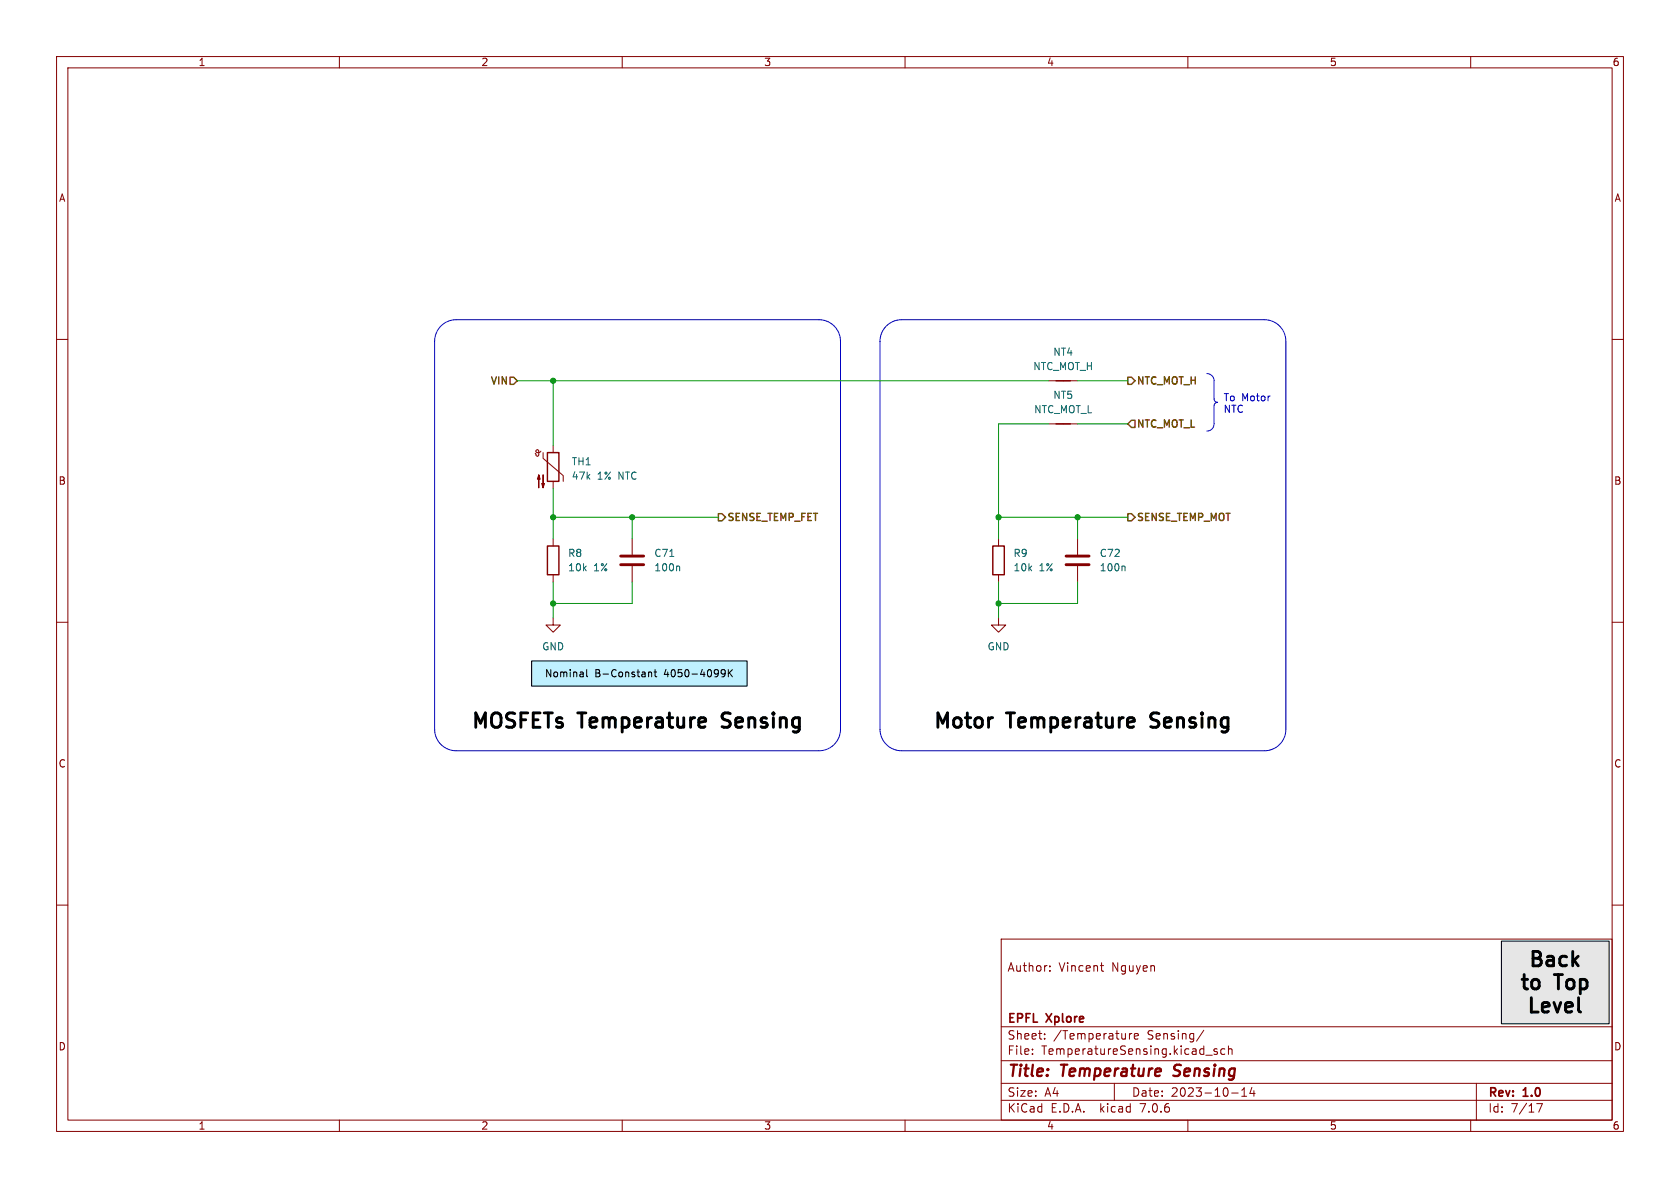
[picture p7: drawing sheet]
<svg xmlns="http://www.w3.org/2000/svg" width="297mm" height="210mm" viewBox="0 0 297 210" stroke-linecap="round" stroke-linejoin="round" font-family="sans-serif">
<g fill="none" stroke="#840000" stroke-width=".18">
<path d="M10 10h277v190h-277zM12 12h273v186h-273zM60 10v2M110 10v2M160 10v2M210 10v2M260 10v2M10 60h2M285 60h2M95.6 79.8l-.2 .2h-.3l-.3-.1v-.3l.2-.1 .2 .2v.7l-.1 .2h-.3l-.2-.5M97.8 78.7v1.3M185.4 67.3h5.1"/>
<path d="M185.4 74.9h5.1M96 80v1l3.6 3.1v1M97.8 85.1v1.3M97.8 95.3v1.2M111.8 95.3v2.7M176.5 95.3v1.2M190.5 95.3v2.7M10 110h2M97.8 109.2v1.3h1.3l-1.3 1.3-1.3-1.3h1.3M97.8 101.6v1.3M111.8 100.1v2.8M176.5 109.2v1.3h1.3l-1.3 1.3-1.2-1.3h1.2"/>
<path d="M176.5 101.6v1.3M190.5 100.1v2.8M285 110h2M10 160h2M285 160h2M177 166h108v32h-108zM185.6 171.6v.1M185.6 170.8v.1M194.5 170.7h.6M194.7 171.5l.4 .2M60 198v2M110 198v2"/>
<path d="M160 198v2M177 194.5h108M177 191.5h108M177 187.5h108M177 181.5h108M182.5 186.3v.1M182.5 185.5v.1M184.7 183.6v.1M184.7 182.8v.1M197 191.5v3M199.7 182.7v1M200.1 182.7l-.3 .1-.1 .2"/>
<path d="M200.5 183.2l.7-.1v-.3l-.5-.1-.2 .2 .1 .7h.6M210 198v2M212.8 182.1l-1.3 2M213.2 186.5h1.1M215.2 185.5l-.4-.1-.2 .2 .1 .2 .5 .2v.3h-.6M216.5 185.5l-.4-.1-.3 .3v.4l.2 .2h.5M217.2 185.5l.2-.1 .3 .1 .1 .9M217.2 184.9v1.5M217.7 193.2h1.2M219.5 193.8h.9M219.5 192.7l.5-.4v1.5M221.3 192.2l-.3 1.1h.9"/>
<path d="M221.7 192.8v1M260 198v2M261 191.5v6.5M271.7 195.1h1l-.7 1.5"/>
</g>
<path d="M207.4 190.1l.3 .1M207.7 188.4l-.1 .4v.2" fill="none" stroke="#840000" stroke-width=".4"/>
<path d="M265.4 166.4h19.1v14.6h-19.1z" fill="#e6e6e6" stroke="#e6e6e6" stroke-width=".18"/>
<path d="M94 116.8h38.1v4.5h-38.1z" fill="#bff0ff" stroke="#bff0ff" stroke-width=".18"/>
<path d="M109.7 99.8h4.1M109.7 98.3h4.1M188.5 99.8h4M188.5 98.3h4" fill="none" stroke="#840000" stroke-width=".51"/>
<path d="M118.4 98.4h.7M120 100.1l.2 .1v.7M198.7 100.1l.2 .1v.7" fill="none" stroke="#006464" stroke-width=".18"/>
<path d="M186.7 67.3h2.5M186.7 74.9h2.5M96.8 96.5h2v5.1h-2zM96.8 80h2v5.1h-2zM175.5 96.5h2v5.1h-2z" fill="none" stroke="#840000" stroke-width=".25"/>
<g fill="#840000" stroke="#840000" stroke-width=".18">
<path d="M95.2 83.9l.3 .8h-.5l.2-.8v2.3z"/>
<path d="M96 83.9v2.3l-.2-.7h.5l-.3 .7z"/>
</g>
<path d="M90.2 66.7h.6l.6 .6-.6 .6h-.6zM199.4 66.7h.6l.7 .6-.7 .6h-.6zM200 74.3h.7v1.3h-.7l-.6-.7zM127 90.8h.6l.7 .6-.7 .7h-.6zM199.4 90.8h.6l.7 .6-.7 .7h-.6z" fill="none" stroke="#725600" stroke-width=".25"/>
<path d="M94 116.8h38.1v4.5h-38.1zM103.7 118.4v1.1l.2 .1M114.7 118.8v.8M114.7 118.9l.1-.1 .3 .1 .1 .7M115.6 118.8h.5M115.8 118.4v1.1l.3 .1M127.7 118.4l.4 .1a.84 .84 0 0 1-.3 1.1h-.2M128.2 118.9l-.1 .2-.4 .1M128.8 118.4v1.2M128.9 118.9l.6 .7M129.5 118.4l-.7 .7M265.4 166.4h19.1v14.6h-19.1z" fill="none" stroke="#000" stroke-width=".18"/>
<path d="M78 57.6a3.8 3.8 0 0 1 2.6-1.1h64.2a3.8 3.8 0 0 1 3.8 3.8v68.6a3.8 3.8 0 0 1-3.8 3.8h-64.2a3.8 3.8 0 0 1-3.8-3.8v-68.6a3.8 3.8 0 0 1 1.2-2.7zM156.7 57.6a3.8 3.8 0 0 1 2.7-1.1h64.1a3.8 3.8 0 0 1 3.8 3.8v68.6a3.8 3.8 0 0 1-3.8 3.8h-64.1a3.8 3.8 0 0 1-3.8-3.8v-68.6a3.8 3.8 0 0 1 1.1-2.7zM213.4 66a1.27 1.27 0 0 1 1.2 1.3v3.2a.63 .63 0 0 0 .7 .6 .64 .64 0 0 0-.7 .7v3.1a1.28 1.28 0 0 1-1.2 1.3" fill="none" stroke="#0000c2" stroke-width=".18"/>
<g fill="none" stroke="#009600" stroke-width=".18">
<path d="M91.4 67.3h94M97.8 67.3v11.4M185.4 74.9h-8.9v20.4M190.5 67.3h8.9M190.5 74.9h8.9M97.8 91.4h29.2M97.8 86.4v8.9M111.8 91.4v3.9M176.5 91.4h22.9M190.5 91.4v3.9M97.8 102.9v6.3M111.8 102.9v3.8h-14"/>
<path d="M176.5 102.9v6.3M190.5 102.9v3.8h-14"/>
</g>
<g fill="#009600" stroke="#009600" stroke-width=".18">
<circle cx="97.8" cy="106.7" r=".46"/>
<circle cx="97.8" cy="91.4" r=".46"/>
<circle cx="97.8" cy="67.3" r=".46"/>
<circle cx="111.8" cy="91.4" r=".46"/>
<circle cx="190.5" cy="91.4" r=".46"/>
<circle cx="176.5" cy="91.4" r=".46"/>
<circle cx="176.5" cy="106.7" r=".46"/>
</g>
<g font-size="3.5">
<text x="83" y="128.9">MOSFETs</text>
<text x="102.4" y="128.9">Temperature</text>
<text x="128.7" y="128.9">Sensing</text>
<text x="164.7" y="128.9">Motor</text>
<text x="178.2" y="128.9">Temperature</text>
<text x="204.5" y="128.9">Sensing</text>
<text x="269.9" y="171.6">Back</text>
<text x="268.3" y="175.7">to</text>
<text x="269.6" y="179.8">Level</text>
<text x="275" y="175.7">Top</text>
</g>
<g font-size="2.8" fill="#840000">
<text x="178" y="190.9">Title:</text>
<text x="187.7" y="190.9">Temperature</text>
<text x="208.4" y="190.9">Sensing</text>
</g>
<g font-size="2.1" fill="#840000">
<text x="178" y="172">Author:</text>
<text x="187.2" y="172">Vincent</text>
<text x="196.6" y="172">Nguyen</text>
<text x="178" y="184">Sheet:</text>
<text x="178" y="181.2">EPFL</text>
<text x="185.1" y="181.2">Xplore</text>
<text x="186.2" y="184">/Temperature</text>
<text x="202.9" y="184">Sensing/</text>
<text x="178" y="186.7">File:</text>
<text x="184.1" y="186.7">TemperatureSensing.kicad_sch</text>
<text x="178" y="196.9">KiCad</text>
<text x="178" y="194.1">Size:</text>
<text x="184.7" y="194.1">A4</text>
<text x="185.7" y="196.9">E.D.A.</text>
<text x="194.6" y="196.9">kicad</text>
<text x="200" y="194.1">Date:</text>
<text x="201.8" y="196.9">7.0.6</text>
<text x="207" y="194.1">2023-10-14</text>
<text x="263" y="194.3">Rev:</text>
<text x="263" y="196.9">Id:</text>
<text x="267.1" y="196.9">7/17</text>
<text x="269.4" y="194.3">1.0</text>
</g>
<g font-size="1.8" fill="#840000">
<text x="35" y="11.9">1</text>
<text x="85" y="11.9">2</text>
<text x="135" y="11.9">3</text>
<text x="185" y="11.9">4</text>
<text x="235" y="11.9">5</text>
<text x="285" y="11.9">6</text>
<text x="10.3" y="35.9">A</text>
<text x="285.3" y="35.9">A</text>
<text x="10.3" y="85.9">B</text>
<text x="285.3" y="85.9">B</text>
<text x="10.3" y="135.9">C</text>
<text x="285.3" y="135.9">C</text>
<text x="10.3" y="185.9">D</text>
<text x="285.3" y="185.9">D</text>
<text x="35" y="199.9">1</text>
<text x="85" y="199.9">2</text>
<text x="135" y="199.9">3</text>
<text x="185" y="199.9">4</text>
<text x="235" y="199.9">5</text>
<text x="285" y="199.9">6</text>
</g>
<g font-size="1.8" fill="#006464">
<text x="182.6" y="65.6">NTC_MOT_H</text>
<text x="186.1" y="63.1">NT4</text>
<text x="186.1" y="70.7">NT5</text>
<text x="182.7" y="73.3">NTC_MOT_L</text>
<text x="101" y="82.5">TH1</text>
<text x="101" y="85">47k</text>
<text x="105.6" y="85">1%</text>
<text x="109.4" y="85">NTC</text>
<text x="100.3" y="98.7">R8</text>
<text x="100.3" y="101.2">10k</text>
<text x="105" y="101.2">1%</text>
<text x="115.6" y="101.2">100n</text>
<text x="115.6" y="98.7">C71</text>
<text x="179.1" y="98.7">R9</text>
<text x="179.1" y="101.2">10k</text>
<text x="183.7" y="101.2">1%</text>
<text x="194.3" y="101.2">100n</text>
<text x="194.3" y="98.7">C72</text>
<text x="95.8" y="115.2">GND</text>
<text x="174.5" y="115.2">GND</text>
</g>
<g font-size="1.8" fill="#725600">
<text x="86.4" y="68.3">VIN</text>
<text x="200.9" y="68.3">NTC_MOT_H</text>
<text x="200.9" y="75.9">NTC_MOT_L</text>
<text x="128.5" y="92.5">SENSE_TEMP_FET</text>
<text x="200.9" y="92.5">SENSE_TEMP_MOT</text>
</g>
<g font-size="1.8" fill="#0000c2">
<text x="216.2" y="71.3">To Motor</text>
<text x="216.2" y="73.3">NTC</text>
</g>
<g font-size="1.8">
<text x="96.2" y="119.9">Nominal</text>
<text x="105.1" y="119.9">B-Constant</text>
<text x="117.5" y="119.9">4050-4099K</text>
</g>
</svg>
